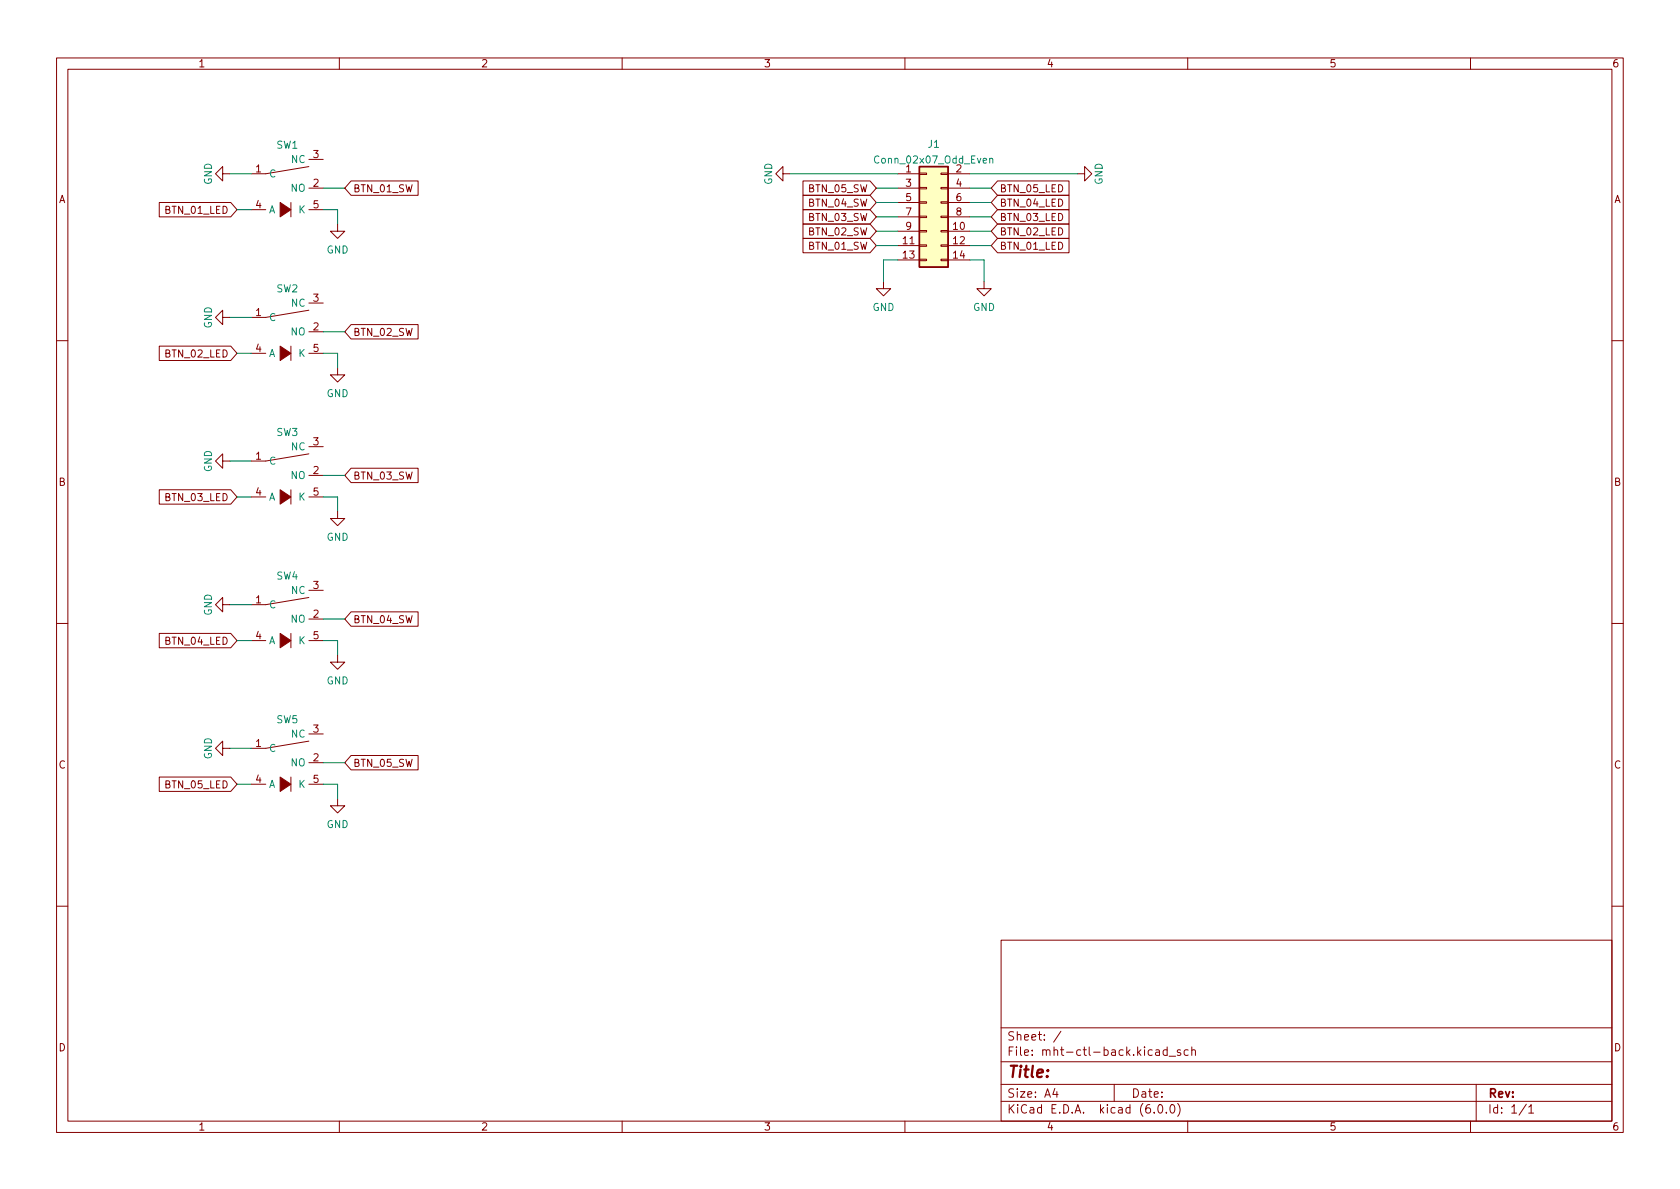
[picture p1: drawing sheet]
<svg xmlns="http://www.w3.org/2000/svg" width="297mm" height="210mm" viewBox="0 0 297 210" stroke-linecap="round" stroke-linejoin="round" font-family="sans-serif">
<g fill="none" stroke="#840000" stroke-width=".18">
<path d="M10 10.2h277v190.1h-277zM12 12.2h273v186.1h-273zM60 10.2v2M110 10.2v2M160 10.2v2M210 10.2v2M260 10.2v2M28.2 35.8h12.6l1.1 1.3-1.1 1.2h-12.6zM39.4 30.7v-1.2l-1.3 1.2 1.3 1.3v-1.3h1.2M44.4 37.1h2.6M51.4 35.8v2.5M54.6 29.5l-7.6 1.2h-2.6"/>
<path d="M54.6 33.3h2.5M54.6 37.1h2.5M54.6 28.2h2.5M59.7 39.6v1.3h1.3l-1.3 1.3-1.3-1.3h1.3M62.1 32h11.8v2.5h-11.8l-1.1-1.2zM138.4 30.7v-1.2l-1.2 1.2 1.2 1.3v-1.3h1.3M142 39.6h11.8l1.1 1.3-1.1 1.3h-11.8zM142 32h11.8l1.1 1.3-1.1 1.2h-11.8zM142 34.5h11.8l1.1 1.3-1.1 1.3h-11.8zM142 37.1h11.8l1.1 1.2-1.1 1.3h-11.8zM158.7 30.7h3.9M158.7 33.3h3.9"/>
<path d="M158.7 35.8h3.9M158.7 38.3h3.9M162.6 38.2h1.2v.3h-1.2zM162.6 35.7h1.2v.2h-1.2zM162.6 33.1h1.2v.3h-1.2zM162.6 30.6h1.2v.3h-1.2zM166.4 38.2h1.2v.3h-1.2zM166.4 35.7h1.2v.2h-1.2zM166.4 33.1h1.2v.3h-1.2zM166.4 30.6h1.2v.3h-1.2zM167.6 30.7h3.8M167.6 33.3h3.8"/>
<path d="M167.6 35.8h3.8M167.6 38.3h3.8M176.4 37.1h12.6v2.5h-12.6l-1.1-1.3zM176.4 39.6h12.6v2.6h-12.6l-1.1-1.3zM176.4 34.5h12.6v2.6h-12.6l-1.1-1.3zM176.4 32h12.6v2.5h-12.6l-1.1-1.2zM190.5 30.7h1.3v-1.2l1.2 1.2-1.2 1.3v-1.3M39.4 56.1v-1.2l-1.3 1.2 1.3 1.3v-1.3h1.2M54.6 54.9l-7.6 1.2h-2.6M54.6 58.7h2.5M54.6 53.6h2.5M62.1 57.4h11.8v2.5h-11.8l-1.1-1.2z"/>
<path d="M142 42.2h11.8l1.1 1.2-1.1 1.3h-11.8zM156.2 49.8v1.2h1.3l-1.3 1.3-1.3-1.3h1.3M158.7 40.9h3.9M158.7 43.4h3.9M158.7 46h3.9M162.6 45.8h1.2v.3h-1.2zM162.6 43.3h1.2v.3h-1.2zM162.6 40.8h1.2v.2h-1.2zM166.4 45.8h1.2v.3h-1.2zM166.4 43.3h1.2v.3h-1.2zM166.4 40.8h1.2v.2h-1.2zM167.6 40.9h3.8"/>
<path d="M167.6 43.4h3.8M167.6 46h3.8M174 49.8v1.2h1.3l-1.3 1.3-1.3-1.3h1.3M176.4 42.2h12.6v2.5h-12.6l-1.1-1.3zM10 60.2h2M28.2 61.2h12.6l1.1 1.3-1.1 1.2h-12.6zM44.4 62.5h2.6M51.4 61.2v2.5M54.6 79h2.5M54.6 62.5h2.5M59.7 65v1.3h1.3l-1.3 1.3-1.3-1.3h1.3M285 60.2h2"/>
<path d="M28.2 86.6h12.6l1.1 1.3-1.1 1.2h-12.6zM39.4 81.5v-1.2l-1.3 1.2 1.3 1.3v-1.3h1.2M44.4 87.9h2.6M51.4 86.6v2.5M54.6 80.3l-7.6 1.2h-2.6M54.6 87.9h2.5M54.6 84.1h2.5M59.7 90.4v1.3h1.3l-1.3 1.3-1.3-1.3h1.3M62.1 82.8h11.8v2.5h-11.8l-1.1-1.2zM10 110.2h2M28.2 112h12.6l1.1 1.3-1.1 1.2h-12.6zM39.4 106.9v-1.2l-1.3 1.2 1.3 1.3v-1.3h1.2"/>
<path d="M44.4 113.3h2.6M51.4 112v2.5M54.6 105.7l-7.6 1.2h-2.6M54.6 113.3h2.5M54.6 109.5h2.5M54.6 104.4h2.5M59.7 115.8v1.3h1.3l-1.3 1.3-1.3-1.3h1.3M62.1 108.2h11.8v2.5h-11.8l-1.1-1.2zM285 110.2h2M28.2 137.4h12.6l1.1 1.3-1.1 1.2h-12.6zM39.4 132.3v-1.2l-1.3 1.2 1.3 1.3v-1.3h1.2M44.4 138.7h2.6"/>
<path d="M51.4 137.4v2.5M54.6 131.1l-7.6 1.2h-2.6M54.6 138.7h2.5M54.6 134.9h2.5M54.6 129.8h2.5M62.1 133.6h11.8v2.5h-11.8l-1.1-1.2zM59.7 141.2v1.3h1.3l-1.3 1.3-1.3-1.3h1.3M10 160.2h2M177 166.3h108v32h-108zM285 160.2h2M60 198.3v2M110 198.3v2"/>
<path d="M160 198.3v2M177 194.8h108M177 191.8h108M177 187.8h108M177 181.8h108M186.5 192.5l-.4 1h1M186.9 193v1M187.6 182.4l-1.3 1.9M197 191.8v3M204.1 196.7v.1M204.4 185.7h.5l.1 .9M204.9 195.4l.2-.1a.81 .81 0 0 1 .6 .7 .81 .81 0 0 1-.3 .8h-.2a.81 .81 0 0 1-.6-.6 .81 .81 0 0 1 .3-.8z"/>
<path d="M205 186l-.5 .1a.29 .29 0 0 0-.2 .2 .29 .29 0 0 0 .2 .3h.5M206.2 196.7v.1M206.4 185.7l-.5-.1-.3 .3v.4l.2 .3h.6M206.4 185.1v1.5M206.7 186.8h1.2M207.1 195.4l.1-.1a.81 .81 0 0 1 .6 .7 .81 .81 0 0 1-.3 .8h-.1a.81 .81 0 0 1-.6-.6 .81 .81 0 0 1 .3-.8zM208.2 195.1a1.72 1.72 0 0 1 0 2.3M208.7 185.7l-.3-.1-.3 .2 .1 .3 .5 .1v.4h-.6M210 198.3v2M210.1 185.7l-.5-.1-.2 .3v.4l.1 .3h.6M210.7 185.8l.2-.2 .4 .1 .1 .9M210.7 185.1v1.5"/>
<path d="M260 198.3v2M261 191.8v6.5M269.9 195.3l-1.3 1.9M270.3 195.8l.4-.5v1.5M270.3 196.8h.9"/>
</g>
<g fill="#840000" stroke="#840000" stroke-width=".18">
<path d="M49.5 86.6l1.9 1.3-1.9 1.2z"/>
<path d="M49.5 61.2l1.9 1.3-1.9 1.2z"/>
<path d="M49.5 137.4l1.9 1.3-1.9 1.2z"/>
<path d="M49.5 112l1.9 1.3-1.9 1.2z"/>
<path d="M49.5 35.8l1.9 1.3-1.9 1.2z"/>
</g>
<path d="M162.6 29.5h5v17.7h-5z" fill="#ffffc2" stroke="#ffffc2" stroke-width=".18"/>
<path d="M162.6 29.5h5v17.7h-5z" fill="none" stroke="#840000" stroke-width=".25"/>
<path d="M175 28.1l.2-.1 .3 .1v.7M175 28v.8" fill="none" stroke="#008484" stroke-width=".18"/>
<g fill="none" stroke="#008400" stroke-width=".18">
<path d="M40.6 30.7h3.8M41.9 37.1h2.5M57.1 37.1h2.6v2.5M57.1 33.3h3.9M139.7 30.7h19M154.9 38.3h3.8M154.9 33.3h3.8M154.9 35.8h3.8M171.4 38.3h3.9M171.4 33.3h3.9M171.4 30.7h19.1M171.4 35.8h3.9"/>
<path d="M40.6 56.1h3.8M57.1 58.7h3.9M154.9 43.4h3.8M154.9 40.9h3.8M158.7 46h-2.5v3.8M171.4 43.4h3.9M171.4 46h2.6v3.8M171.4 40.9h3.9M41.9 62.5h2.5M57.1 62.5h2.6v2.5M40.6 81.5h3.8M41.9 87.9h2.5"/>
<path d="M57.1 87.9h2.6v2.5M57.1 84.1h3.9M40.6 106.9h3.8M41.9 113.3h2.5M57.1 113.3h2.6v2.5M57.1 109.5h3.9M40.6 132.3h3.8M41.9 138.7h2.5M57.1 138.7h2.6v2.5M57.1 134.9h3.9"/>
</g>
<text font-size="2.8" fill="#840000" x="178" y="190.6">Title:</text>
<g font-size="2.1" fill="#840000">
<text x="178" y="184">Sheet: /</text>
<text x="178" y="186.7">File: mht-ctl-back.kicad_sch</text>
<text x="178" y="196.9">KiCad E.D.A. kicad (6.0.0)</text>
<text x="178" y="194.1">Size: A4</text>
<text x="200" y="194.1">Date:</text>
<text x="263" y="194.1">Rev:</text>
<text x="263" y="196.9">Id: 1/1</text>
</g>
<g font-size="1.8" fill="#840000">
<text x="35" y="11.9">1</text>
<text x="85" y="11.9">2</text>
<text x="135" y="11.9">3</text>
<text x="185" y="11.9">4</text>
<text x="235" y="11.9">5</text>
<text x="285" y="11.9">6</text>
<text x="55.4" y="27.9">3</text>
<text x="10.3" y="35.9">A</text>
<text x="45.2" y="30.5">1</text>
<text x="55.4" y="33">2</text>
<text x="62.4" y="34">BTN_01_SW</text>
<text x="143.1" y="34">BTN_05_SW</text>
<text x="160.2" y="30.5">1</text>
<text x="160.2" y="33">3</text>
<text x="160.2" y="35.6">5</text>
<text x="169.1" y="30.5">2</text>
<text x="169.1" y="33">4</text>
<text x="169.1" y="35.6">6</text>
<text x="176.7" y="34">BTN_05_LED</text>
<text x="285.3" y="35.9">A</text>
<text x="29.4" y="37.8">BTN_01_LED</text>
<text x="45.2" y="36.8">4</text>
<text x="55.4" y="36.8">5</text>
<text x="143.1" y="41.6">BTN_02_SW</text>
<text x="143.1" y="36.5">BTN_04_SW</text>
<text x="143.1" y="39.1">BTN_03_SW</text>
<text x="160.2" y="38.1">7</text>
<text x="160.2" y="40.6">9</text>
<text x="168.6" y="40.6">10</text>
<text x="169.1" y="38.1">8</text>
<text x="176.7" y="39.1">BTN_03_LED</text>
<text x="176.7" y="41.6">BTN_02_LED</text>
<text x="176.7" y="36.5">BTN_04_LED</text>
<text x="143.1" y="44.2">BTN_01_SW</text>
<text x="159.7" y="43.2">11</text>
<text x="159.7" y="45.7">13</text>
<text x="168.6" y="43.2">12</text>
<text x="168.6" y="45.7">14</text>
<text x="176.7" y="44.2">BTN_01_LED</text>
<text x="55.4" y="53.3">3</text>
<text x="45.2" y="55.9">1</text>
<text x="55.4" y="58.4">2</text>
<text x="62.4" y="59.4">BTN_02_SW</text>
<text x="29.4" y="63.2">BTN_02_LED</text>
<text x="45.2" y="62.2">4</text>
<text x="55.4" y="62.2">5</text>
<text x="45.2" y="81.3">1</text>
<text x="55.4" y="83.8">2</text>
<text x="55.4" y="78.7">3</text>
<text x="10.3" y="85.9">B</text>
<text x="29.4" y="88.6">BTN_03_LED</text>
<text x="45.2" y="87.6">4</text>
<text x="55.4" y="87.6">5</text>
<text x="62.4" y="84.8">BTN_03_SW</text>
<text x="285.3" y="85.9">B</text>
<text x="45.2" y="106.7">1</text>
<text x="55.4" y="104.1">3</text>
<text x="45.2" y="113">4</text>
<text x="55.4" y="113">5</text>
<text x="55.4" y="109.2">2</text>
<text x="62.4" y="110.2">BTN_04_SW</text>
<text x="29.4" y="114">BTN_04_LED</text>
<text x="55.4" y="129.5">3</text>
<text x="10.3" y="135.9">C</text>
<text x="45.2" y="132.1">1</text>
<text x="55.4" y="134.6">2</text>
<text x="62.4" y="135.6">BTN_05_SW</text>
<text x="285.3" y="135.9">C</text>
<text x="29.4" y="139.4">BTN_05_LED</text>
<text x="45.2" y="138.4">4</text>
<text x="55.4" y="138.4">5</text>
<text x="10.3" y="185.9">D</text>
<text x="285.3" y="185.9">D</text>
<text x="35" y="199.9">1</text>
<text x="85" y="199.9">2</text>
<text x="135" y="199.9">3</text>
<text x="185" y="199.9">4</text>
<text x="235" y="199.9">5</text>
<text x="285" y="199.9">6</text>
</g>
<g font-size="1.8" fill="#008484">
<text x="48.9" y="26.3">SW1</text>
<text x="51.5" y="28.8">NC</text>
<text x="155" y="28.9">Conn_02x07_Odd_Even</text>
<text x="164.1" y="26.1">J1</text>
<text x="37.5" y="32.7" transform="rotate(-90 37.5 32.7)">GND</text>
<text x="47.5" y="31.4">C</text>
<text x="51.4" y="33.9">NO</text>
<text x="136.5" y="32.7" transform="rotate(-90 136.5 32.7)">GND</text>
<text x="194.9" y="32.7" transform="rotate(-90 194.9 32.7)">GND</text>
<text x="47.5" y="37.7">A</text>
<text x="52.8" y="37.7">K</text>
<text x="57.7" y="44.8">GND</text>
<text x="48.9" y="51.7">SW2</text>
<text x="37.5" y="58.1" transform="rotate(-90 37.5 58.1)">GND</text>
<text x="47.5" y="56.8">C</text>
<text x="51.4" y="59.3">NO</text>
<text x="51.5" y="54.2">NC</text>
<text x="154.2" y="55">GND</text>
<text x="172" y="55">GND</text>
<text x="47.5" y="63.1">A</text>
<text x="52.8" y="63.1">K</text>
<text x="57.7" y="70.2">GND</text>
<text x="48.9" y="77.1">SW3</text>
<text x="37.5" y="83.5" transform="rotate(-90 37.5 83.5)">GND</text>
<text x="47.5" y="82.2">C</text>
<text x="51.5" y="79.6">NC</text>
<text x="47.5" y="88.5">A</text>
<text x="51.4" y="84.7">NO</text>
<text x="52.8" y="88.5">K</text>
<text x="57.7" y="95.6">GND</text>
<text x="47.5" y="107.6">C</text>
<text x="48.9" y="102.5">SW4</text>
<text x="51.5" y="105">NC</text>
<text x="37.5" y="108.9" transform="rotate(-90 37.5 108.9)">GND</text>
<text x="47.5" y="113.9">A</text>
<text x="51.4" y="110.1">NO</text>
<text x="52.8" y="113.9">K</text>
<text x="57.7" y="121">GND</text>
<text x="48.9" y="127.9">SW5</text>
<text x="51.5" y="130.4">NC</text>
<text x="37.5" y="134.3" transform="rotate(-90 37.5 134.3)">GND</text>
<text x="47.5" y="133">C</text>
<text x="51.4" y="135.5">NO</text>
<text x="47.5" y="139.3">A</text>
<text x="52.8" y="139.3">K</text>
<text x="57.7" y="146.4">GND</text>
</g>
</svg>
